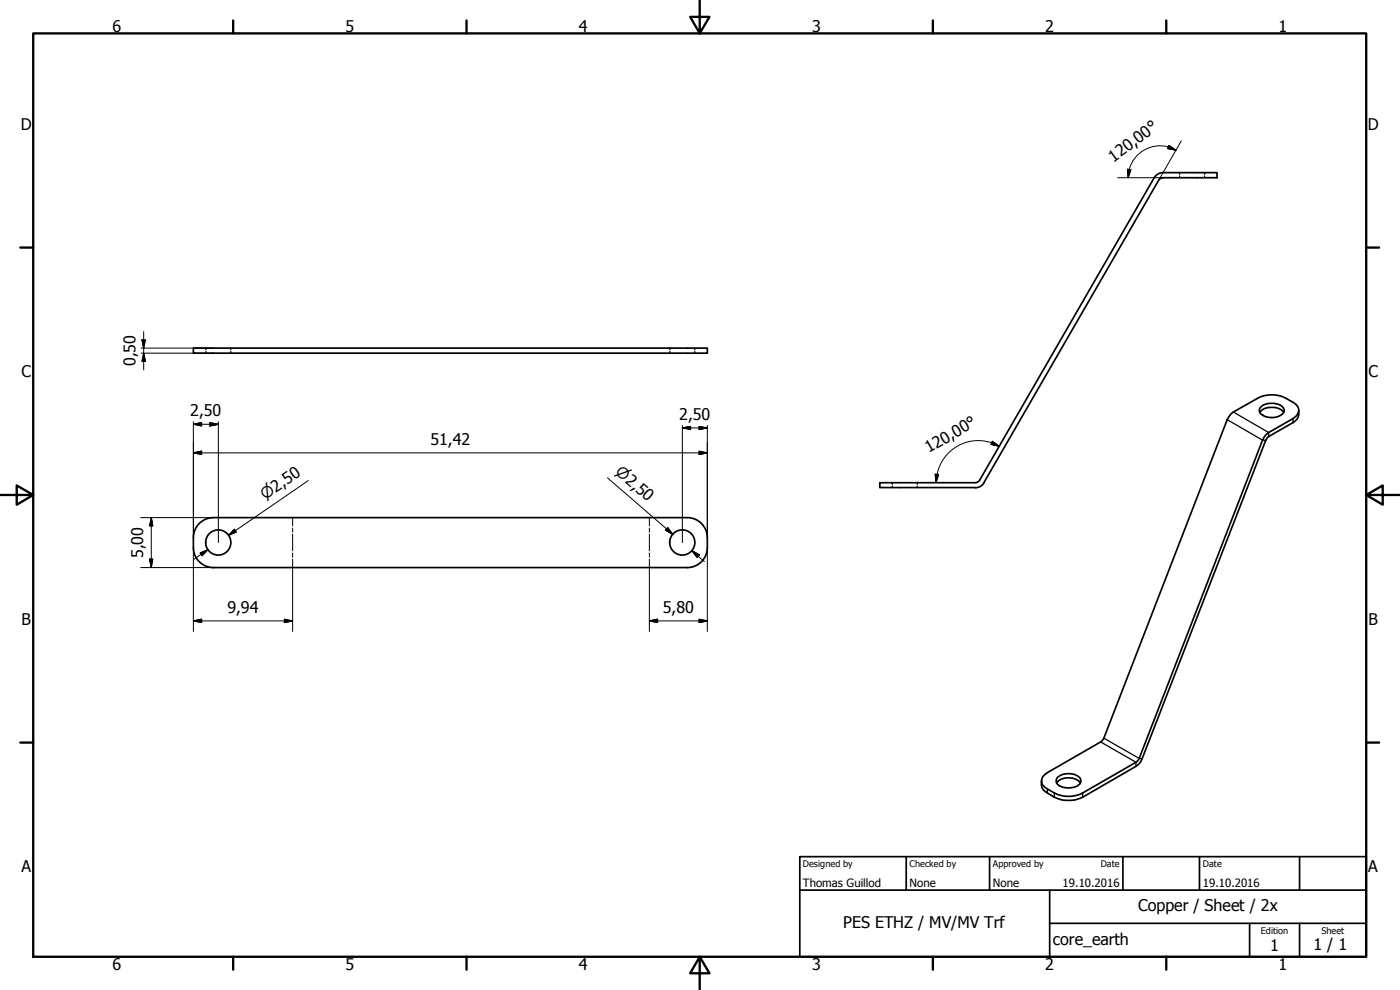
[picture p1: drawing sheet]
<svg xmlns="http://www.w3.org/2000/svg" width="420mm" height="297mm" viewBox="0 0 420 297" stroke-linecap="round" stroke-linejoin="round" font-family="sans-serif">
<!-- layer: Visible (ISO) -->
<g fill="none" stroke="#000" stroke-width=".51">
<path d="M58 104.4h154.3v1.6h-154.3zM368.3 125.9l-37 95.6M370.1 123.6l7.3-4.1a10.1 10.1 0 0 1 12 2.5 2.49 2.49 0 0 1-1.4 3.6l-7.3 4.2M378.1 123.7a5 5 0 0 1 7.2 0M378.3 122.2a5.3 5.3 0 0 1 6.7 0 1.5 1.5 0 0 1-.7 2.4 5.4 5.4 0 0 1-6-.5l-.3-.6v-.7zM378.9 132.1l-37 95.5M379.9 132.1l-37.1 95.5M389.8 124.4a3.1 3.1 0 0 1-1.8 2.4l-7.3 4.2M64 155.3h142.3M64 155.3a6 6 0 0 0-6 6v3M206.3 155.3a6 6 0 0 1 6 6v3M292.7 144.8h-28.7v1.5h28.7"/>
<path d="M294 144.1l-.6 .5-.7 .2M294 144.1l52.7-91.2 .8-.7 1.5-.4h16.3v1.5h-16.3l-.7 .2-.6 .6-52.4 90.7M295.3 144.8l-1.1 1.1-1.5 .5M58 164.3a6 6 0 0 0 6 6M64 170.3h142.3M212.3 164.3a6 6 0 0 1-6 6M314.3 237.9l2.1 1.3M314.3 236.7l2.1 1.2M317.1 234.9a5.1 5.1 0 0 1 7.2 0M317.3 233.3a5.4 5.4 0 0 1 6.7 0 1.64 1.64 0 0 1-.7 2.5 5.7 5.7 0 0 1-6-.5l-.3-.7v-.7zM330.3 222.6l-16 9.2M340.9 229.9l-16 9.3"/>
<path d="M340.9 228.7l-16 9.2"/>
<circle cx="65.5" cy="162.8" r="3.8"/>
<circle cx="204.8" cy="162.8" r="3.8"/>
</g>
<!-- layer: Bend Centerline (ISO) -->
<path d="M87.8 155.3v2.5M87.8 158.4v1.3M194.9 155.3v2.5M194.9 158.4v1.3M87.8 160.3v5M87.8 165.9v1.3M87.8 167.8v2.5M194.9 160.3v5M194.9 165.9v1.3M194.9 167.8v2.5" fill="none" stroke="#000" stroke-width=".3"/>
<!-- layer: Hidden (ISO) -->
<g fill="none" stroke="#000" stroke-width=".38">
<path d="M354 51.8v.5M354 52.8v.5M361.5 51.8v.5M361.5 52.8v.5M61.8 104.4v.6M61.8 105.5v.5M69.3 104.4v.6M69.3 105.5v.5M201 104.4v.6M201 105.5v.5M208.5 104.4v.6M208.5 105.5v.5"/>
<path d="M267.8 144.8v.5M267.8 145.8v.5M275.3 144.8v.5M275.3 145.8v.5"/>
</g>
<!-- layer: Visible Narrow (ISO) -->
<path d="M368.3 125.9l10.6 6.2h1M370.1 123.6l10.6 6.2v1.2M388 125.6v1.2M314.3 236.7v1.2M316.4 237.9v1.3M324.9 237.9v1.3M330.3 222.6l10.6 6.1v1.2M331.3 221.5l10.6 6.1h.9" fill="none" stroke="#000" stroke-width=".38"/>
<path d="M370.1 123.6l-.7 .6-1.1 1.7M380.7 129.8l-.7 .5-1.1 1.8M380.7 131l-.8 1.1M389.8 123.1v1.3M312.5 234.3a3.1 3.1 0 0 0 1.8 3.6M314.3 231.8a2.59 2.59 0 0 0-1.7 2.5 2.59 2.59 0 0 0 1.7 2.4M316.4 237.9a9.2 9.2 0 0 0 8.5 0M316.4 239.2a9.7 9.7 0 0 0 8.5 0M331.3 221.5l-1 1.1M341.9 227.6l-1 1.1M342.8 227.6l-.5 1-1.4 1.3" fill="none" stroke="#000" stroke-width=".51"/>
<!-- layer: Border (ISO) -->
<g fill="none" stroke="#000" stroke-width=".7">
<path d="M10 10h400v277.1h-400zM70 6.1v3.9M140 6.1v3.9M210 0v10l-2.9-4.9h5.8l-2.9 4.9M280 6.1v3.9M350 6.1v3.9M6.1 74.3h3.9M410 74.3h3.9M0 148.5h10l-5-2.8v5.7l5-2.9M410 148.5l5 2.9v-5.7l-5 2.8h10M6.1 222.8h3.9M410 222.8h3.9"/>
<path d="M70 287.1v3.8M140 287.1v3.8M210 287.1l2.9 4.9h-5.8l2.9-4.9v9.9M280 287.1v3.8M350 287.1v3.8"/>
</g>
<!-- layer: Title (ISO) -->
<path d="M240 257h170v30.1h-170zM272 257v10.1M297 257v10.1M337 257v10.1M360 257v10.1M390 257v10.1M240 267.1h170M315 277h95M315 267.1v20M375 277v10.1M390 277v10.1" fill="none" stroke="#000" stroke-width=".51"/>
<!-- layer: Dimension (ISO) -->
<g fill="none" stroke="#000" stroke-width=".3">
<path d="M335.4 53.3h13.6M338.4 50.8l1 .1-.8 2.4zM338.9 50.8l-.3 2.5M350.6 44.1l2.3 1M350.6 44.1a9.6 9.6 0 0 0-11.7 6.7M350.8 43.6l2.1 1.5-2.5-.5zM354.5 42.3l-6.8 11.8M43.1 99.5v11.5M42.4 104.4h21.6M42.4 106h21.6M42.6 102h1l-.5 2.4zM43.1 106l.5 2.4h-1z"/>
<path d="M58 135.9l2.5-.5v1zM58 127.3l2.5-.5v1zM58 135.9h154.3M58 126.5v34.8M58 127.3h7.5M63 126.8l2.5 .5-2.5 .5zM65.5 126.5v36.3M204.8 128.4l2.5-.5v1zM204.8 128.4h7.5M204.8 127.6v35.2M209.8 135.4l2.5 .5-2.5 .5zM209.8 127.9l2.5 .5-2.5 .5z"/>
<path d="M212.3 127.6v33.7M297.6 132.9a12.7 12.7 0 0 0-16.7 11.9M297.6 132.8l2.3 1.1M297.8 132.4l2.1 1.5-2.5-.6zM42.2 155.3h21.8M45.4 155.3l.4 2.5h-.9zM45.4 155.3v15M70.4 158.8l.5 .8-2.3 1zM92.5 144.2l-23.9 16.4 2.1-1.4M182.3 143.4l19.6 16.9-1.8-1.6M200.4 158.3l1.5 2-2.2-1.2zM280.7 142.3l1 .1-.8 2.4z"/>
<path d="M42.2 170.3h21.8M44.9 167.8h.9l-.4 2.5zM58 164.3v25.2M60.1 165.9l2.3-1-1.8 1.8zM62.4 164.9l-4.1 2.9M87.8 170.3v19.2M194.9 170.3v19.2M207.6 165.2l2.3 1.3-.7 .7zM207.6 165.2l3.8 3.3M212.3 164.3v25.2M58 186.3l2.5-.5v1zM58 186.3h29.8"/>
<path d="M85.3 185.8l2.5 .5-2.5 .5zM194.9 186.3l2.5-.5v1zM194.9 186.3h17.4M209.8 185.8l2.5 .5-2.5 .5z"/>
</g>
<g fill="#000" stroke="#000" stroke-width=".3">
<path d="M338.4 50.8l.2 2.5zM338.4 50.8l1 .1-.8 2.4zM350.4 44.6l2.5 .5zM350.8 43.6l2.1 1.5-2.5-.5zM42.6 102l.5 2.4zM42.6 102h1l-.5 2.4zM43.1 106l.5 2.4zM43.1 106l.5 2.4h-1zM58 135.9l2.5-.5zM58 135.9l2.5-.5v1zM58 127.3l2.5-.5zM58 127.3l2.5-.5v1z"/>
<path d="M63 127.8l2.5-.5zM63 126.8l2.5 .5-2.5 .5zM204.8 128.4l2.5-.5zM204.8 128.4l2.5-.5v1zM209.8 136.4l2.5-.5zM209.8 135.4l2.5 .5-2.5 .5zM209.8 128.9l2.5-.5zM209.8 127.9l2.5 .5-2.5 .5zM297.4 133.3l2.5 .6zM297.8 132.4l2.1 1.5-2.5-.6zM45.4 155.3l.4 2.5zM45.4 155.3l.4 2.5h-.9z"/>
<path d="M70.4 158.8l-1.8 1.8zM70.4 158.8l.5 .8-2.3 1zM199.7 159.1l2.2 1.2zM200.4 158.3l1.5 2-2.2-1.2zM280.7 142.3l.2 2.5zM280.7 142.3l1 .1-.8 2.4zM44.9 167.8l.5 2.5zM44.9 167.8h.9l-.4 2.5zM62.4 164.9l-1.8 1.8zM60.1 165.9l2.3-1-1.8 1.8zM207.6 165.2l2.3 1.3zM207.6 165.2l2.3 1.3-.7 .7z"/>
<path d="M58 186.3l2.5-.5zM58 186.3l2.5-.5v1zM85.3 186.8l2.5-.5zM85.3 185.8l2.5 .5-2.5 .5zM194.9 186.3l2.5-.5zM194.9 186.3l2.5-.5v1zM209.8 186.8l2.5-.5zM209.8 185.8l2.5 .5-2.5 .5z"/>
</g>
<g font-size="4.8">
<text x="33.7" y="9.6">6</text>
<text x="103.7" y="9.6">5</text>
<text x="173.7" y="9.6">4</text>
<text x="243.7" y="9.6">3</text>
<text x="313.7" y="9.6">2</text>
<text x="383.7" y="9.6">1</text>
<text x="6.2" y="38.9">D</text>
<text x="410.5" y="38.9">D</text>
<text x="334.2" y="48.8" transform="rotate(-37 334.2 48.8)">120,00°</text>
<text x="6.4" y="113.1">C</text>
<text x="40.7" y="109.9" transform="rotate(-90 40.7 109.9)">0,50</text>
<text x="410.7" y="113.1">C</text>
<text x="57.1" y="125">2,50</text>
<text x="203.8" y="126">2,50</text>
<text x="129.2" y="133.5">51,42</text>
<text x="278.8" y="136" transform="rotate(-30 278.8 136)">120,00°</text>
<text x="43" y="167.4" transform="rotate(-90 43 167.4)">5,00</text>
<text x="68.3" y="183.9">9,94</text>
<text x="198.9" y="183.9">5,80</text>
<text x="6.4" y="187.4">B</text>
<text x="410.7" y="187.4">B</text>
<text x="6.4" y="261.7">A</text>
<text x="410.7" y="261.7">A</text>
<text x="341.6" y="273.4">Copper / Sheet / 2x</text>
<text x="253" y="278.6">PES ETHZ / MV/MV Trf</text>
<text x="316" y="283.5">core_earth</text>
<text x="381.2" y="285.3">1</text>
<text x="394.2" y="285">1 / 1</text>
<text x="33.7" y="290.9">6</text>
<text x="103.7" y="290.9">5</text>
<text x="173.7" y="290.9">4</text>
<text x="243.7" y="290.9">3</text>
<text x="313.7" y="290.9">2</text>
<text x="383.7" y="290.9">1</text>
</g>
<g font-size="4.6">
<text x="184.5" y="142" transform="rotate(41 184.5 142)">⌀2,50</text>
<text x="79.6" y="150.2" transform="rotate(-35 79.6 150.2)">⌀2,50</text>
</g>
<g font-size="3.4">
<text x="241" y="266">Thomas Guillod</text>
<text x="273" y="266">None</text>
<text x="298" y="266">None</text>
<text x="318.9" y="266">19.10.2016</text>
<text x="361" y="266">19.10.2016</text>
</g>
<g font-size="2.7">
<text x="241" y="260.1">Designed by</text>
<text x="273" y="260.1">Checked by</text>
<text x="298" y="260.1">Approved by</text>
<text x="330.3" y="260">Date</text>
<text x="361" y="260">Date</text>
<text x="378.4" y="280.1">Edition</text>
<text x="396.6" y="280.1">Sheet</text>
</g>
</svg>
